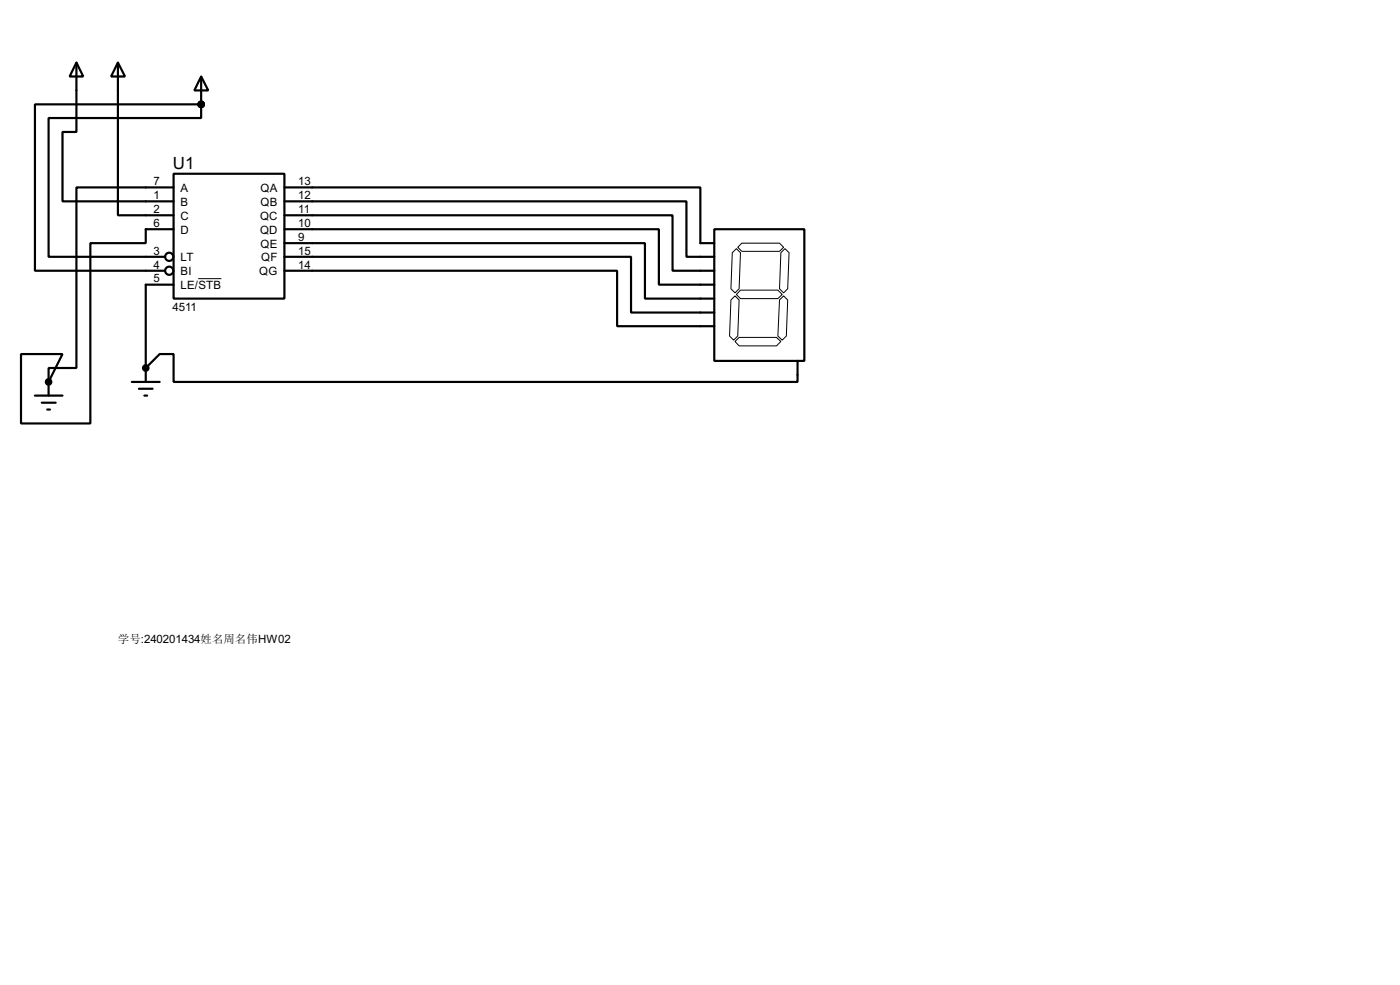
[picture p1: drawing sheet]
<svg xmlns="http://www.w3.org/2000/svg" width="256mm" height="180mm" viewBox="0 0 256 180" stroke-linecap="round" stroke-linejoin="round" font-family="sans-serif">
<g fill="none" stroke="#000" stroke-width=".4">
<path d="M14 11.5l1.3 2.5h-2.5zM14 11.5v12.7h-2.6v12.7h20.4M21.6 11.5l1.3 2.5h-2.5zM21.6 11.5v27.9h10.2M36.9 14l1.3 2.5h-2.6zM36.9 19.1v2.5h-28v25.4h21.3M36.9 19.1h-30.5v30.5h23.8M36.9 14v5.1M31.8 31.8h20.3v22.8h-20.3zM31.8 34.3h-17.8v33h-5.1v2.6M52.1 34.3h76.2v10.2h2.5M52.1 36.9h73.7v10.1h5"/>
<path d="M52.1 39.4h71.1v10.2h7.6M31.8 41.9h-5.1v2.6h-10.2v33h-12.7v-12.7h7.6l-2.5 5.1M31.8 52.1h-5.1v17.8M52.1 41.9h68.6v10.2h10.1M52.1 44.5h66v10.1h12.7M52.1 47h63.5v10.2h15.2M52.1 49.6h61v10.1h17.7M130.8 42h16.5v24.1h-16.5zM6.4 72.4h5M7.7 73.7h2.5M8.6 75h.6M8.9 69.9v2.5"/>
<path d="M24.1 69.9h5.1M25.5 71.1h2.5M26.5 72.4h.5M146.1 66.1v3.8h-114.3v-5.1h-2.6l-2.5 2.5"/>
<circle cx="31" cy="49.6" r=".75"/>
<circle cx="31" cy="47" r=".75"/>
</g>
<g fill="#000">
<circle cx="36.9" cy="19.1" r=".2"/>
<circle cx="8.9" cy="69.9" r=".2"/>
<circle cx="26.7" cy="67.3" r=".2"/>
</g>
<path d="M36.3 51h4.3M133.9 54.9l.7-.8 .8 .8-.3 6.6-.7 .8-.8-.8zM134.2 46.2l.7-.7 .8 .7-.3 6.6-.8 .8-.7-.8zM135.1 45.3l.8-.8h6.9l.7 .8-.7 .7h-6.9zM135.7 53.1h6.8l.8 .8-.8 .7h-6.8l-.8-.7zM143 46.2l.8-.7 .7 .7-.2 6.6-.8 .8-.7-.8zM143.5 54.1l.8 .8-.2 6.6-.8 .8-.8-.8 .3-6.6zM134.6 62.5l.8-.8h6.9l.7 .8-.7 .8h-6.9z" fill="none" stroke="#000" stroke-width=".18"/>
<g fill="#000" stroke="#000" stroke-width=".4">
<circle cx="36.8" cy="19.1" r=".5"/>
<circle cx="8.9" cy="69.9" r=".5"/>
<circle cx="26.7" cy="67.3" r=".5"/>
</g>
<text font-size="3.5" x="31.7" y="31">U1</text>
<g font-size="2.4">
<text x="28.1" y="33.9">7</text>
<text x="33.1" y="35.1">A</text>
<text x="47.7" y="35.1">QA</text>
<text x="54.6" y="33.9">13</text>
<text x="28.1" y="36.4">1</text>
<text x="28.1" y="39">2</text>
<text x="28.1" y="41.5">6</text>
<text x="33.1" y="37.6">B</text>
<text x="33.1" y="40.2">C</text>
<text x="47.6" y="40.2">QC</text>
<text x="47.7" y="37.6">QB</text>
<text x="54.6" y="36.4">12</text>
<text x="54.7" y="39">11</text>
<text x="54.7" y="41.5">10</text>
<text x="28.1" y="46.6">3</text>
<text x="33.1" y="42.7">D</text>
<text x="33.1" y="47.8">LT</text>
<text x="47.6" y="42.7">QD</text>
<text x="47.7" y="45.3">QE</text>
<text x="47.8" y="47.8">QF</text>
<text x="54.6" y="44.1">9</text>
<text x="54.6" y="46.6">15</text>
<text x="28.1" y="49.1">4</text>
<text x="28.1" y="51.7">5</text>
<text x="33.1" y="50.3">BI</text>
<text x="33.1" y="52.9">LE/STB</text>
<text x="47.5" y="50.3">QG</text>
<text x="54.7" y="49.1">14</text>
<text x="31.6" y="56.8">4511</text>
</g>
<text font-size="2.1" x="21.6" y="117.6">学号:240201434姓名周名伟HW02</text>
</svg>
